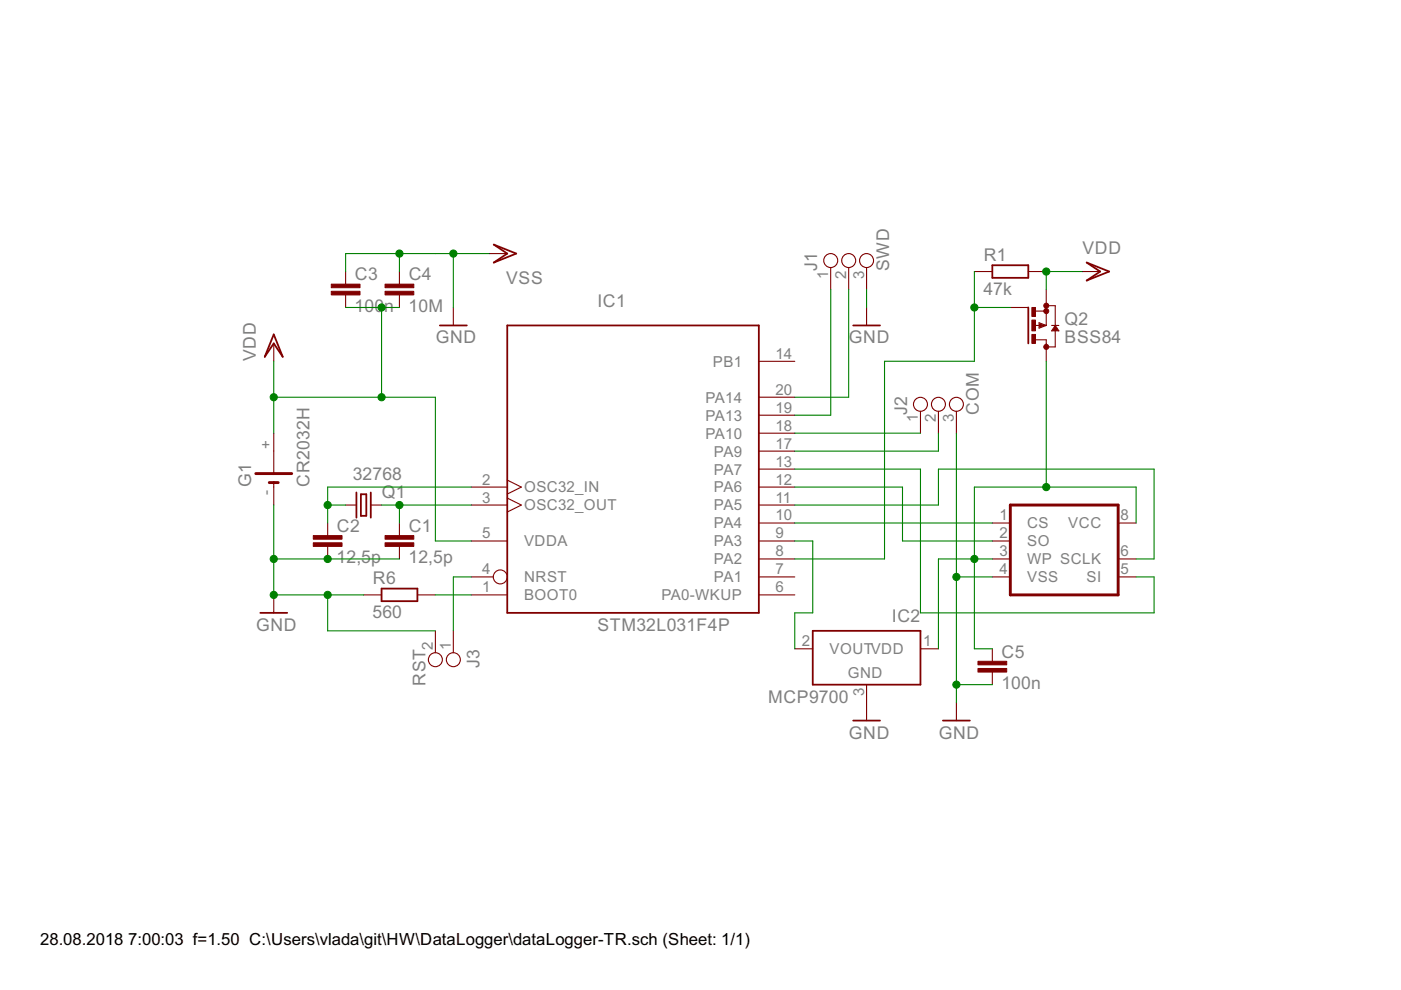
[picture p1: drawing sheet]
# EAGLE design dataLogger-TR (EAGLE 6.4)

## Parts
C1  12,5p  C0805  [0805]
C2  12,5p  C0805  [0805]
C3  100n  C0805  [0805]
C4  10M  C0805  [0805]
C5  100n  C0805  [0805]
G1  CR2032H  [CR2032H]
IC1  STM32L031F4P  [TSSOP20-I]
IC2  MCP9700  [SOT23]
J1  SWD  CON1X3HEAD1X3I  [HEAD1X3I]
J2  COM  CON1X3HEAD1X3I  [HEAD1X3I]
J3  RST  CON1X2HEAD1X2I  [HEAD1X2I]
Q1  32768  CRYSTALTC38H-SMD  [TC38H-SMD]
Q2  BSS84  [SOT23]
R1  47k  R-EU_R0805  [R0805]
R6  560  R-EU_R0805  [R0805]
U$1  GD25  GD25SO08  [SO08]

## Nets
GND: C1.2 C2.2 C3.1 C4.1 C5.2 G1.- IC2.3(GND) J1.3 J2.3 J3.2 R6.1 U$1.4(VSS) ; supply symbol labelled VSS
N$1: IC1.1(BOOT0) R6.2
N$2: IC1.4(NRST) J3.1
N$3: IC1.10(PA4) U$1.1(CS)
N$4: IC1.20(PA14) J1.2
N$5: IC1.19(PA13) J1.1
N$6: IC1.18(PA10) J2.1
N$7: IC1.17(PA9) J2.2
N$8: IC1.8(PA2) Q2.1(G) R1.1
N$9: IC1.11(PA5) U$1.6(SCLK)
N$10: IC1.13(PA7) U$1.5(SI)
N$11: IC1.12(PA6) U$1.2(SO)
N$12: IC1.9(PA3) IC2.2(VOUT)
N$14: C2.1 IC1.2(OSC32_IN) Q1.P$1
N$16: C1.1 IC1.3(OSC32_OUT) Q1.P$2
N$17: C5.1 IC2.1(VDD) Q2.3(D) U$1.3(WP) U$1.8(VCC)
VDD: C3.2 C4.2 G1.+ IC1.5(VDDA) Q2.2(S) R1.2
Unconnected: G1.+@1(+) IC1.6(PA0-WKUP) IC1.7(PA1) IC1.14(PB1)

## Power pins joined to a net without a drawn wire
GND: IC1.15(VSS)
VDD: IC1.16(VDD)
